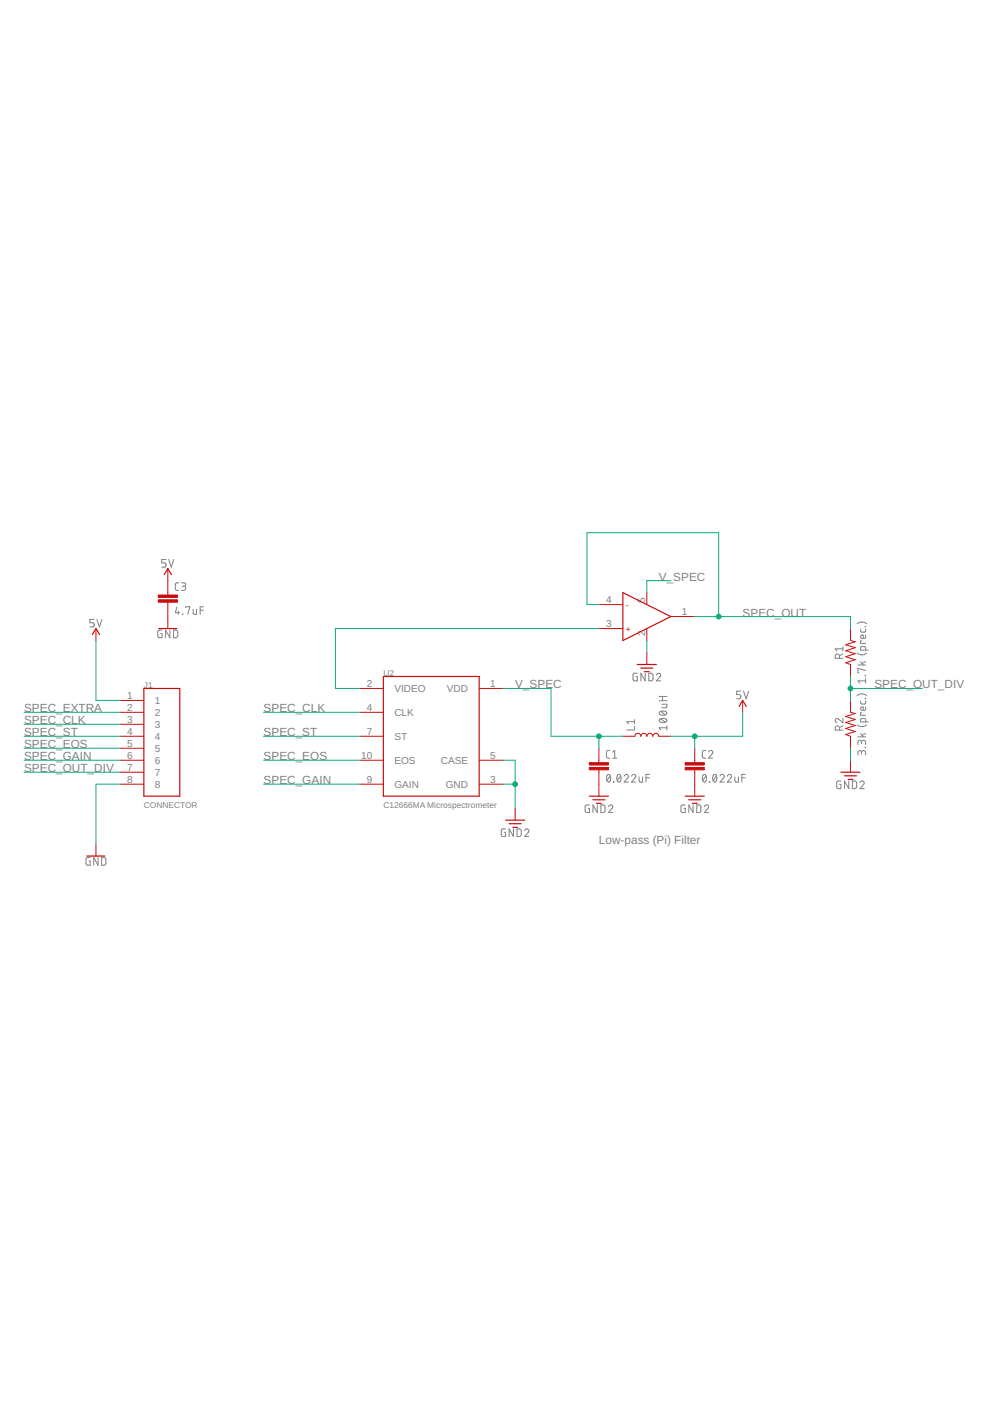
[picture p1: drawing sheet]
<?xml version="1.0" encoding="utf-8"?>
<!DOCTYPE eagle SYSTEM "eagle.dtd">
<!--
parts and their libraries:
SparkFun-Resistors: Licensing: Creative Commons ShareAlike 4.0 International - https://creativecommons.org/licenses/by-sa/4.0
-->
<eagle version="9.6.2">
<drawing>
<settings>
<setting alwaysvectorfont="no"/>
<setting verticaltext="up"/>
</settings>
<grid distance="0.1" unitdist="inch" unit="inch" style="lines" multiple="1" display="yes" altdistance="0.01" altunitdist="inch" altunit="inch"/>
<schematic xreflabel="%F%N/%S.%C%R" xrefpart="/%S.%C%R">
<libraries>
<library name="SparkFun-Resistors">
<symbols>
<symbol name="RESISTOR">
<wire x1="-2.54" y1="0" x2="-2.159" y2="1.016" width="0.1524" layer="94"/>
<wire x1="-2.159" y1="1.016" x2="-1.524" y2="-1.016" width="0.1524" layer="94"/>
<wire x1="-1.524" y1="-1.016" x2="-0.889" y2="1.016" width="0.1524" layer="94"/>
<wire x1="-0.889" y1="1.016" x2="-0.254" y2="-1.016" width="0.1524" layer="94"/>
<wire x1="-0.254" y1="-1.016" x2="0.381" y2="1.016" width="0.1524" layer="94"/>
<wire x1="0.381" y1="1.016" x2="1.016" y2="-1.016" width="0.1524" layer="94"/>
<wire x1="1.016" y1="-1.016" x2="1.651" y2="1.016" width="0.1524" layer="94"/>
<wire x1="1.651" y1="1.016" x2="2.286" y2="-1.016" width="0.1524" layer="94"/>
<wire x1="2.286" y1="-1.016" x2="2.54" y2="0" width="0.1524" layer="94"/>
<text x="0" y="1.524" size="1.778" layer="95" font="vector" align="bottom-center">&gt;NAME</text>
<text x="0" y="-1.524" size="1.778" layer="96" font="vector" align="top-center">&gt;VALUE</text>
<pin name="2" x="5.08" y="0" visible="off" length="short" direction="pas" swaplevel="1" rot="R180"/>
<pin name="1" x="-5.08" y="0" visible="off" length="short" direction="pas" swaplevel="1"/>
</symbol>
</symbols>
<devicesets>
<deviceset name="RESISTOR" prefix="R">
<gates>
<gate name="G$1" symbol="RESISTOR" x="0" y="0"/>
</gates>
<devices>
<device name="AXIAL-0.3" package="AXIAL-0.3">
<connects>
<connect gate="G$1" pin="1" pad="P$1"/>
<connect gate="G$1" pin="2" pad="P$2"/>
</connects>
<package3dinstances>
<package3dinstance package3d_urn="urn:adsk.eagle:package:39658/2"/>
</package3dinstances>
<technologies>
<technology name="">
<attribute name="PROD_ID" value=" " constant="no"/>
<attribute name="VALUE" value=" " constant="no"/>
</technology>
</technologies>
</device>
<device name="AXIAL-0.3-KIT" package="AXIAL-0.3-KIT">
<connects>
<connect gate="G$1" pin="1" pad="P$1"/>
<connect gate="G$1" pin="2" pad="P$2"/>
</connects>
<package3dinstances>
<package3dinstance package3d_urn="urn:adsk.eagle:package:39661/2"/>
</package3dinstances>
<technologies>
<technology name="">
<attribute name="PROD_ID" value=" " constant="no"/>
<attribute name="VALUE" value=" " constant="no"/>
</technology>
</technologies>
</device>
<device name="0402" package="0402">
<connects>
<connect gate="G$1" pin="1" pad="1"/>
<connect gate="G$1" pin="2" pad="2"/>
</connects>
<package3dinstances>
<package3dinstance package3d_urn="urn:adsk.eagle:package:39657/2"/>
</package3dinstances>
<technologies>
<technology name="">
<attribute name="PROD_ID" value=" " constant="no"/>
<attribute name="VALUE" value=" " constant="no"/>
</technology>
</technologies>
</device>
<device name="0603" package="0603">
<connects>
<connect gate="G$1" pin="1" pad="1"/>
<connect gate="G$1" pin="2" pad="2"/>
</connects>
<package3dinstances>
<package3dinstance package3d_urn="urn:adsk.eagle:package:41389018/1"/>
</package3dinstances>
<technologies>
<technology name="">
<attribute name="PROD_ID" value=" " constant="no"/>
<attribute name="VALUE" value=" " constant="no"/>
</technology>
</technologies>
</device>
<device name="0805" package="0805">
<connects>
<connect gate="G$1" pin="1" pad="1"/>
<connect gate="G$1" pin="2" pad="2"/>
</connects>
<package3dinstances>
<package3dinstance package3d_urn="urn:adsk.eagle:package:39651/2"/>
</package3dinstances>
<technologies>
<technology name="">
<attribute name="PROD_ID" value=" " constant="no"/>
<attribute name="VALUE" value=" " constant="no"/>
</technology>
</technologies>
</device>
<device name="1206" package="1206">
<connects>
<connect gate="G$1" pin="1" pad="1"/>
<connect gate="G$1" pin="2" pad="2"/>
</connects>
<package3dinstances>
<package3dinstance package3d_urn="urn:adsk.eagle:package:39654/2"/>
</package3dinstances>
<technologies>
<technology name="">
<attribute name="PROD_ID" value=" " constant="no"/>
<attribute name="VALUE" value=" " constant="no"/>
</technology>
</technologies>
</device>
<device name="0402T" package="0402-TIGHT">
<connects>
<connect gate="G$1" pin="1" pad="1"/>
<connect gate="G$1" pin="2" pad="2"/>
</connects>
<package3dinstances>
<package3dinstance package3d_urn="urn:adsk.eagle:package:41389023/1"/>
</package3dinstances>
<technologies>
<technology name=""/>
</technologies>
</device>
</devices>
</deviceset>
</devicesets>
</library>
<library name="notes1a">
<symbols>
<symbol name="C12666MA">
<pin name="VIDEO" x="-15.24" y="10.16" length="middle"/>
<pin name="CLK" x="-15.24" y="5.08" length="middle"/>
<pin name="ST" x="-15.24" y="0" length="middle"/>
<pin name="EOS" x="-15.24" y="-5.08" length="middle"/>
<pin name="GAIN" x="-15.24" y="-10.16" length="middle"/>
<pin name="VDD" x="15.24" y="10.16" length="middle" rot="R180"/>
<pin name="CASE" x="15.24" y="-5.08" length="middle" rot="R180"/>
<pin name="GND" x="15.24" y="-10.16" length="middle" rot="R180"/>
<wire x1="-10.16" y1="12.7" x2="-10.16" y2="-12.7" width="0.254" layer="94"/>
<wire x1="-10.16" y1="-12.7" x2="10.16" y2="-12.7" width="0.254" layer="94"/>
<wire x1="10.16" y1="-12.7" x2="10.16" y2="12.7" width="0.254" layer="94"/>
<wire x1="10.16" y1="12.7" x2="-10.16" y2="12.7" width="0.254" layer="94"/>
<text x="-10.16" y="12.7" size="1.27" layer="95">&gt;NAME</text>
<text x="-10.16" y="-15.24" size="1.27" layer="97">C12666MA Microspectrometer</text>
</symbol>
<symbol name="CON-8PIN-1MM">
<pin name="1" x="-10.16" y="10.16" length="middle"/>
<pin name="2" x="-10.16" y="7.62" length="middle"/>
<pin name="3" x="-10.16" y="5.08" length="middle"/>
<pin name="4" x="-10.16" y="2.54" length="middle"/>
<pin name="5" x="-10.16" y="0" length="middle"/>
<pin name="6" x="-10.16" y="-2.54" length="middle"/>
<pin name="7" x="-10.16" y="-5.08" length="middle"/>
<pin name="8" x="-10.16" y="-7.62" length="middle"/>
<wire x1="-5.08" y1="12.7" x2="-5.08" y2="-10.16" width="0.254" layer="94"/>
<wire x1="-5.08" y1="-10.16" x2="2.54" y2="-10.16" width="0.254" layer="94"/>
<wire x1="2.54" y1="-10.16" x2="2.54" y2="12.7" width="0.254" layer="94"/>
<wire x1="2.54" y1="12.7" x2="-5.08" y2="12.7" width="0.254" layer="94"/>
<text x="-5.08" y="12.7" size="1.27" layer="95">&gt;NAME</text>
<text x="-5.08" y="-12.7" size="1.27" layer="97">CONNECTOR</text>
</symbol>
<symbol name="OPA344NA/250">
<pin name="-" x="-5.08" y="2.54" visible="pad" length="middle"/>
<pin name="+" x="-5.08" y="-2.54" visible="pad" length="middle"/>
<pin name="GND" x="5.08" y="-5.08" visible="pad" length="short" rot="R90"/>
<pin name="VCC" x="5.08" y="5.08" visible="pad" length="short" rot="R270"/>
<pin name="OUT" x="15.24" y="0" visible="pad" length="middle" rot="R180"/>
<wire x1="0" y1="5.08" x2="0" y2="-5.08" width="0.254" layer="94"/>
<wire x1="0" y1="-5.08" x2="10.16" y2="0" width="0.254" layer="94"/>
<wire x1="10.16" y1="0" x2="0" y2="5.08" width="0.254" layer="94"/>
<text x="0.635" y="-3.175" size="1.27" layer="94">+</text>
<text x="0.635" y="1.905" size="1.27" layer="94">-</text>
</symbol>
</symbols>
<devicesets>
<deviceset name="C12666MA">
<gates>
<gate name="G$1" symbol="C12666MA" x="0" y="0"/>
</gates>
<devices>
<device name="" package="C12666MA">
<connects>
<connect gate="G$1" pin="CASE" pad="5"/>
<connect gate="G$1" pin="CLK" pad="4"/>
<connect gate="G$1" pin="EOS" pad="10"/>
<connect gate="G$1" pin="GAIN" pad="9"/>
<connect gate="G$1" pin="GND" pad="3"/>
<connect gate="G$1" pin="ST" pad="7"/>
<connect gate="G$1" pin="VDD" pad="1"/>
<connect gate="G$1" pin="VIDEO" pad="2"/>
</connects>
<technologies>
<technology name=""/>
</technologies>
</device>
</devices>
</deviceset>
<deviceset name="CON-SM08B-SRSS-TB">
<gates>
<gate name="G$1" symbol="CON-8PIN-1MM" x="0" y="0"/>
</gates>
<devices>
<device name="" package="CON-SM08B-SRSS-TB">
<connects>
<connect gate="G$1" pin="1" pad="1"/>
<connect gate="G$1" pin="2" pad="2"/>
<connect gate="G$1" pin="3" pad="3"/>
<connect gate="G$1" pin="4" pad="4"/>
<connect gate="G$1" pin="5" pad="5"/>
<connect gate="G$1" pin="6" pad="6"/>
<connect gate="G$1" pin="7" pad="7"/>
<connect gate="G$1" pin="8" pad="8"/>
</connects>
<technologies>
<technology name=""/>
</technologies>
</device>
</devices>
</deviceset>
<deviceset name="OPA344NA/250">
<gates>
<gate name="G$1" symbol="OPA344NA/250" x="0" y="0"/>
</gates>
<devices>
<device name="" package="SOT3-5">
<connects>
<connect gate="G$1" pin="+" pad="3"/>
<connect gate="G$1" pin="-" pad="4"/>
<connect gate="G$1" pin="GND" pad="2"/>
<connect gate="G$1" pin="OUT" pad="1"/>
<connect gate="G$1" pin="VCC" pad="5"/>
</connects>
<technologies>
<technology name=""/>
</technologies>
</device>
</devices>
</deviceset>
</devicesets>
</library>
<library name="SparkFun-PowerSymbols">
<symbols>
<symbol name="5V">
<wire x1="0.762" y1="1.27" x2="0" y2="2.54" width="0.254" layer="94"/>
<wire x1="0" y1="2.54" x2="-0.762" y2="1.27" width="0.254" layer="94"/>
<pin name="5V" x="0" y="0" visible="off" length="short" direction="sup" rot="R90"/>
<text x="0" y="2.794" size="1.778" layer="96" font="vector" align="bottom-center">&gt;VALUE</text>
</symbol>
<symbol name="GND">
<pin name="3.3V" x="0" y="2.54" visible="off" length="short" direction="sup" rot="R270"/>
<wire x1="-2.032" y1="0" x2="2.032" y2="0" width="0.254" layer="94"/>
<wire x1="-1.27" y1="-0.762" x2="1.27" y2="-0.762" width="0.254" layer="94"/>
<wire x1="-0.508" y1="-1.524" x2="0.508" y2="-1.524" width="0.254" layer="94"/>
<text x="0" y="-1.778" size="1.778" layer="96" font="vector" align="top-center">&gt;VALUE</text>
</symbol>
<symbol name="DGND">
<wire x1="-1.905" y1="0" x2="1.905" y2="0" width="0.254" layer="94"/>
<pin name="GND" x="0" y="2.54" visible="off" length="short" direction="sup" rot="R270"/>
<text x="0" y="-0.254" size="1.778" layer="96" font="vector" align="top-center">&gt;VALUE</text>
</symbol>
</symbols>
<devicesets>
<deviceset name="5V" prefix="SUPPLY">
<gates>
<gate name="G$1" symbol="5V" x="0" y="0"/>
</gates>
<devices>
<device name="">
<technologies>
<technology name=""/>
</technologies>
</device>
</devices>
</deviceset>
<deviceset name="GND2" prefix="GND">
<gates>
<gate name="G$1" symbol="GND" x="2.54" y="0"/>
</gates>
<devices>
<device name="">
<technologies>
<technology name=""/>
</technologies>
</device>
</devices>
</deviceset>
<deviceset name="GND" prefix="GND">
<gates>
<gate name="1" symbol="DGND" x="0" y="0"/>
</gates>
<devices>
<device name="">
<technologies>
<technology name=""/>
</technologies>
</device>
</devices>
</deviceset>
</devicesets>
</library>
<library name="SparkFun-Capacitors">
<symbols>
<symbol name="CAP">
<wire x1="0" y1="2.54" x2="0" y2="2.032" width="0.1524" layer="94"/>
<wire x1="0" y1="0" x2="0" y2="0.508" width="0.1524" layer="94"/>
<text x="1.524" y="2.921" size="1.778" layer="95" font="vector">&gt;NAME</text>
<text x="1.524" y="-2.159" size="1.778" layer="96" font="vector">&gt;VALUE</text>
<rectangle x1="-2.032" y1="0.508" x2="2.032" y2="1.016" layer="94"/>
<rectangle x1="-2.032" y1="1.524" x2="2.032" y2="2.032" layer="94"/>
<pin name="1" x="0" y="5.08" visible="off" length="short" direction="pas" swaplevel="1" rot="R270"/>
<pin name="2" x="0" y="-2.54" visible="off" length="short" direction="pas" swaplevel="1" rot="R90"/>
</symbol>
</symbols>
<devicesets>
<deviceset name="CAP" prefix="C" uservalue="yes">
<gates>
<gate name="G$1" symbol="CAP" x="0" y="0"/>
</gates>
<devices>
<device name="-0402" package="0402">
<connects>
<connect gate="G$1" pin="1" pad="1"/>
<connect gate="G$1" pin="2" pad="2"/>
</connects>
<package3dinstances>
<package3dinstance package3d_urn="urn:adsk.eagle:package:41385089/1"/>
</package3dinstances>
<technologies>
<technology name=""/>
</technologies>
</device>
<device name="-0603" package="0603">
<connects>
<connect gate="G$1" pin="1" pad="1"/>
<connect gate="G$1" pin="2" pad="2"/>
</connects>
<package3dinstances>
<package3dinstance package3d_urn="urn:adsk.eagle:package:41385090/1"/>
</package3dinstances>
<technologies>
<technology name=""/>
</technologies>
</device>
<device name="-0402-TIGHT" package="0402-TIGHT">
<connects>
<connect gate="G$1" pin="1" pad="1"/>
<connect gate="G$1" pin="2" pad="2"/>
</connects>
<package3dinstances>
<package3dinstance package3d_urn="urn:adsk.eagle:package:41385069/1"/>
</package3dinstances>
<technologies>
<technology name=""/>
</technologies>
</device>
<device name="-0805" package="0805">
<connects>
<connect gate="G$1" pin="1" pad="1"/>
<connect gate="G$1" pin="2" pad="2"/>
</connects>
<package3dinstances>
<package3dinstance package3d_urn="urn:adsk.eagle:package:41385092/1"/>
</package3dinstances>
<technologies>
<technology name=""/>
</technologies>
</device>
<device name="-1206" package="1206">
<connects>
<connect gate="G$1" pin="1" pad="1"/>
<connect gate="G$1" pin="2" pad="2"/>
</connects>
<package3dinstances>
<package3dinstance package3d_urn="urn:adsk.eagle:package:41385095/1"/>
</package3dinstances>
<technologies>
<technology name=""/>
</technologies>
</device>
</devices>
</deviceset>
</devicesets>
</library>
<library name="SparkFun-Coils">
<symbols>
<symbol name="INDUCTOR">
<text x="1.27" y="2.54" size="1.778" layer="95" font="vector">&gt;NAME</text>
<text x="1.27" y="-2.54" size="1.778" layer="96" font="vector" align="top-left">&gt;VALUE</text>
<pin name="1" x="0" y="5.08" visible="off" length="short" direction="pas" swaplevel="1" rot="R270"/>
<pin name="2" x="0" y="-5.08" visible="off" length="short" direction="pas" swaplevel="1" rot="R90"/>
<wire x1="0" y1="2.54" x2="0" y2="1.27" width="0.1524" layer="94" curve="-180"/>
<wire x1="0" y1="1.27" x2="0" y2="0" width="0.1524" layer="94" curve="-180"/>
<wire x1="0" y1="0" x2="0" y2="-1.27" width="0.1524" layer="94" curve="-180"/>
<wire x1="0" y1="-1.27" x2="0" y2="-2.54" width="0.1524" layer="94" curve="-180"/>
</symbol>
</symbols>
<devicesets>
<deviceset name="INDUCTOR" prefix="L" uservalue="yes">
<gates>
<gate name="G$1" symbol="INDUCTOR" x="0" y="0"/>
</gates>
<devices>
<device name="-CR75-68UH" package="CR75">
<connects>
<connect gate="G$1" pin="1" pad="P$1"/>
<connect gate="G$1" pin="2" pad="P$2"/>
</connects>
<package3dinstances>
<package3dinstance package3d_urn="urn:adsk.eagle:package:37573/2"/>
</package3dinstances>
<technologies>
<technology name="">
<attribute name="PROD_ID" value="NDUC-09739"/>
<attribute name="VALUE" value="68µH/±20%/1.05A"/>
</technology>
</technologies>
</device>
<device name="-SRN6045-33UH" package="SRN6045">
<connects>
<connect gate="G$1" pin="1" pad="1"/>
<connect gate="G$1" pin="2" pad="2"/>
</connects>
<package3dinstances>
<package3dinstance package3d_urn="urn:adsk.eagle:package:37576/2"/>
</package3dinstances>
<technologies>
<technology name="">
<attribute name="PROD_ID" value="NDUC-11627"/>
<attribute name="VALUE" value="33µH/±20%/1.4A"/>
</technology>
</technologies>
</device>
<device name="-CDRH-4.7UH" package="INDUCTOR_4.7UH">
<connects>
<connect gate="G$1" pin="1" pad="P$1"/>
<connect gate="G$1" pin="2" pad="P$2"/>
</connects>
<package3dinstances>
<package3dinstance package3d_urn="urn:adsk.eagle:package:37582/2"/>
</package3dinstances>
<technologies>
<technology name="">
<attribute name="PROD_ID" value="NDUC-10146"/>
<attribute name="VALUE" value="4.7µH/±30%/1.2A"/>
</technology>
</technologies>
</device>
<device name="-SDR13-27UH" package="INDUCTOR_SDR1307">
<connects>
<connect gate="G$1" pin="1" pad="P$1"/>
<connect gate="G$1" pin="2" pad="P$2"/>
</connects>
<package3dinstances>
<package3dinstance package3d_urn="urn:adsk.eagle:package:37571/2"/>
</package3dinstances>
<technologies>
<technology name="">
<attribute name="PROD_ID" value="NDUC-12529"/>
<attribute name="VALUE" value="27µH/±20%/3.3A"/>
</technology>
</technologies>
</device>
<device name="-CR54-3.3UH" package="CR54">
<connects>
<connect gate="G$1" pin="1" pad="P$1"/>
<connect gate="G$1" pin="2" pad="P$2"/>
</connects>
<package3dinstances>
<package3dinstance package3d_urn="urn:adsk.eagle:package:37572/2"/>
</package3dinstances>
<technologies>
<technology name="">
<attribute name="PROD_ID" value="NDUC-11157"/>
<attribute name="VALUE" value="3.3µH/±30%/3.4A"/>
</technology>
</technologies>
</device>
<device name="-CR54-47UH" package="CR54">
<connects>
<connect gate="G$1" pin="1" pad="P$1"/>
<connect gate="G$1" pin="2" pad="P$2"/>
</connects>
<package3dinstances>
<package3dinstance package3d_urn="urn:adsk.eagle:package:37572/2"/>
</package3dinstances>
<technologies>
<technology name="">
<attribute name="PROD_ID" value="NDUC-10789"/>
<attribute name="VALUE" value="47µH/±30%/750mA"/>
</technology>
</technologies>
</device>
<device name="-0805-3.3UH" package="0805">
<connects>
<connect gate="G$1" pin="1" pad="1"/>
<connect gate="G$1" pin="2" pad="2"/>
</connects>
<package3dinstances>
<package3dinstance package3d_urn="urn:adsk.eagle:package:37579/2"/>
</package3dinstances>
<technologies>
<technology name="">
<attribute name="PROD_ID" value="NDUC-13076"/>
<attribute name="VALUE" value="3.3µH/±20%/450mA"/>
</technology>
</technologies>
</device>
<device name="-0603-33NH" package="0603">
<connects>
<connect gate="G$1" pin="1" pad="1"/>
<connect gate="G$1" pin="2" pad="2"/>
</connects>
<package3dinstances>
<package3dinstance package3d_urn="urn:adsk.eagle:package:37574/2"/>
</package3dinstances>
<technologies>
<technology name="">
<attribute name="PROD_ID" value="NDUC-07874"/>
<attribute name="VALUE" value="33nH/±5%/500mA"/>
</technology>
</technologies>
</device>
<device name="-0402-3.9NH" package="0402">
<connects>
<connect gate="G$1" pin="1" pad="1"/>
<connect gate="G$1" pin="2" pad="2"/>
</connects>
<package3dinstances>
<package3dinstance package3d_urn="urn:adsk.eagle:package:37575/2"/>
</package3dinstances>
<technologies>
<technology name="">
<attribute name="PROD_ID" value="NDUC-13457" constant="no"/>
<attribute name="VALUE" value="3.9NH" constant="no"/>
</technology>
</technologies>
</device>
<device name="INDUCTOR_10UH" package="INDUCTOR_3X3">
<connects>
<connect gate="G$1" pin="1" pad="P$1"/>
<connect gate="G$1" pin="2" pad="P$2"/>
</connects>
<package3dinstances>
<package3dinstance package3d_urn="urn:adsk.eagle:package:41390599/1"/>
</package3dinstances>
<technologies>
<technology name="">
<attribute name="PROD_ID" value="NDUC-13913" constant="no"/>
<attribute name="VALUE" value="10uH"/>
</technology>
</technologies>
</device>
<device name="-CDRH-10UH" package="INDUCTOR_4.7UH">
<connects>
<connect gate="G$1" pin="1" pad="P$1"/>
<connect gate="G$1" pin="2" pad="P$2"/>
</connects>
<package3dinstances>
<package3dinstance package3d_urn="urn:adsk.eagle:package:37582/2"/>
</package3dinstances>
<technologies>
<technology name="">
<attribute name="PROD_ID" value="NDUC-13968" constant="no"/>
<attribute name="VALUE" value="10uH" constant="no"/>
</technology>
</technologies>
</device>
<device name="" package="XFL4020">
<connects>
<connect gate="G$1" pin="1" pad="P$1"/>
<connect gate="G$1" pin="2" pad="P$2"/>
</connects>
<package3dinstances>
<package3dinstance package3d_urn="urn:adsk.eagle:package:41390598/1"/>
</package3dinstances>
<technologies>
<technology name=""/>
</technologies>
</device>
<device name="-0603-15NH" package="0603">
<connects>
<connect gate="G$1" pin="1" pad="1"/>
<connect gate="G$1" pin="2" pad="2"/>
</connects>
<package3dinstances>
<package3dinstance package3d_urn="urn:adsk.eagle:package:37574/2"/>
</package3dinstances>
<technologies>
<technology name="">
<attribute name="PROD_ID" value="NDUC-11660"/>
<attribute name="VALUE" value="15nH"/>
</technology>
</technologies>
</device>
<device name="-LHQ32-15UH" package="INDUCTOR_LQH32">
<connects>
<connect gate="G$1" pin="1" pad="P$1"/>
<connect gate="G$1" pin="2" pad="P$2"/>
</connects>
<package3dinstances>
<package3dinstance package3d_urn="urn:adsk.eagle:package:41390600/1"/>
</package3dinstances>
<technologies>
<technology name="">
<attribute name="PROD_ID" value="NDUC-14107"/>
<attribute name="VALUE" value="15uH"/>
</technology>
</technologies>
</device>
<device name="-0402_TIGHT-2.0NH" package="0402-TIGHT">
<connects>
<connect gate="G$1" pin="1" pad="1"/>
<connect gate="G$1" pin="2" pad="2"/>
</connects>
<package3dinstances>
<package3dinstance package3d_urn="urn:adsk.eagle:package:41390595/1"/>
</package3dinstances>
<technologies>
<technology name="">
<attribute name="PROD_ID" value="NDUC-14238"/>
<attribute name="VALUE" value="2nH/?%/200mA/300mOhm"/>
</technology>
</technologies>
</device>
<device name="-0805_WIDE-1.0UH" package="0805-WIDE">
<connects>
<connect gate="G$1" pin="1" pad="1"/>
<connect gate="G$1" pin="2" pad="2"/>
</connects>
<package3dinstances>
<package3dinstance package3d_urn="urn:adsk.eagle:package:41390594/1"/>
</package3dinstances>
<technologies>
<technology name="">
<attribute name="PROD_ID" value="NDUC-14237"/>
<attribute name="VALUE" value="1.0uH/?%/1.4A/70mOhm"/>
</technology>
</technologies>
</device>
<device name="-0402_TIGHT-2.7NH" package="0402-TIGHT">
<connects>
<connect gate="G$1" pin="1" pad="1"/>
<connect gate="G$1" pin="2" pad="2"/>
</connects>
<package3dinstances>
<package3dinstance package3d_urn="urn:adsk.eagle:package:41390595/1"/>
</package3dinstances>
<technologies>
<technology name="">
<attribute name="PROD_ID" value="NDUC-14236"/>
<attribute name="VALUE" value="2.7nH/?%/900mA/70mOhm"/>
</technology>
</technologies>
</device>
<device name="-0805_WIDE-2.2UH" package="0805-WIDE">
<connects>
<connect gate="G$1" pin="1" pad="1"/>
<connect gate="G$1" pin="2" pad="2"/>
</connects>
<package3dinstances>
<package3dinstance package3d_urn="urn:adsk.eagle:package:41390594/1"/>
</package3dinstances>
<technologies>
<technology name="">
<attribute name="PROD_ID" value="NDUC-14234"/>
<attribute name="VALUE" value="2.2uH"/>
</technology>
</technologies>
</device>
<device name="DNP" package="0603">
<connects>
<connect gate="G$1" pin="1" pad="1"/>
<connect gate="G$1" pin="2" pad="2"/>
</connects>
<package3dinstances>
<package3dinstance package3d_urn="urn:adsk.eagle:package:37574/2"/>
</package3dinstances>
<technologies>
<technology name=""/>
</technologies>
</device>
<device name="-0402_TIGHT-0NH" package="0402-TIGHT">
<connects>
<connect gate="G$1" pin="1" pad="1"/>
<connect gate="G$1" pin="2" pad="2"/>
</connects>
<package3dinstances>
<package3dinstance package3d_urn="urn:adsk.eagle:package:41390595/1"/>
</package3dinstances>
<technologies>
<technology name=""/>
</technologies>
</device>
<device name="DNP-0402-COILCRAFT" package="0402_COILCRAFT">
<connects>
<connect gate="G$1" pin="1" pad="P$1"/>
<connect gate="G$1" pin="2" pad="P$2"/>
</connects>
<package3dinstances>
<package3dinstance package3d_urn="urn:adsk.eagle:package:41390589/1"/>
</package3dinstances>
<technologies>
<technology name=""/>
</technologies>
</device>
<device name="-0805-15UH" package="INDUCTOR_15UH">
<connects>
<connect gate="G$1" pin="1" pad="P1"/>
<connect gate="G$1" pin="2" pad="P2"/>
</connects>
<package3dinstances>
<package3dinstance package3d_urn="urn:adsk.eagle:package:41390587/1"/>
</package3dinstances>
<technologies>
<technology name=""/>
</technologies>
</device>
</devices>
</deviceset>
</devicesets>
</library>
</libraries>
<attributes>
</attributes>
<variantdefs>
</variantdefs>
<classes>
<class number="0" name="default" width="0" drill="0">
</class>
</classes>
<parts>
<part name="U2" library="notes1a" deviceset="C12666MA" device=""/>
<part name="U1" library="notes1a" deviceset="OPA344NA/250" device=""/>
<part name="GND4" library="SparkFun-PowerSymbols" deviceset="GND2" device=""/>
<part name="GND5" library="SparkFun-PowerSymbols" deviceset="GND2" device=""/>
<part name="C1" library="SparkFun-Capacitors" deviceset="CAP" device="-0603" package3d_urn="urn:adsk.eagle:package:41385090/1" value="0.022uF"/>
<part name="C2" library="SparkFun-Capacitors" deviceset="CAP" device="-0603" package3d_urn="urn:adsk.eagle:package:41385090/1" value="0.022uF"/>
<part name="L1" library="SparkFun-Coils" deviceset="INDUCTOR" device="DNP" package3d_urn="urn:adsk.eagle:package:37574/2" value="100uH"/>
<part name="GND6" library="SparkFun-PowerSymbols" deviceset="GND2" device=""/>
<part name="GND7" library="SparkFun-PowerSymbols" deviceset="GND2" device=""/>
<part name="SUPPLY4" library="SparkFun-PowerSymbols" deviceset="5V" device=""/>
<part name="R1" library="SparkFun-Resistors" deviceset="RESISTOR" device="0603" package3d_urn="urn:adsk.eagle:package:41389018/1" value="1.7k (prec.)"/>
<part name="R2" library="SparkFun-Resistors" deviceset="RESISTOR" device="0603" package3d_urn="urn:adsk.eagle:package:41389018/1" value="3.3k (prec.)"/>
<part name="GND22" library="SparkFun-PowerSymbols" deviceset="GND2" device=""/>
<part name="C3" library="SparkFun-Capacitors" deviceset="CAP" device="-0603" package3d_urn="urn:adsk.eagle:package:41385090/1" value="4.7uF"/>
<part name="SUPPLY14" library="SparkFun-PowerSymbols" deviceset="5V" device=""/>
<part name="GND19" library="SparkFun-PowerSymbols" deviceset="GND" device=""/>
<part name="J1" library="notes1a" deviceset="CON-SM08B-SRSS-TB" device=""/>
<part name="GND1" library="SparkFun-PowerSymbols" deviceset="GND" device=""/>
<part name="SUPPLY3" library="SparkFun-PowerSymbols" deviceset="5V" device=""/>
</parts>
<sheets>
<sheet>
<plain>
<text x="121.92" y="38.1" size="1.778" layer="97">Low-pass (Pi) Filter</text>
</plain>
<instances>
<instance part="U2" gate="G$1" x="86.36" y="60.96" smashed="yes">
<attribute name="NAME" x="76.2" y="73.66" size="1.27" layer="95"/>
</instance>
<instance part="U1" gate="G$1" x="127" y="86.36" smashed="yes"/>
<instance part="GND4" gate="G$1" x="104.14" y="43.18" smashed="yes">
<attribute name="VALUE" x="104.14" y="41.402" size="1.778" layer="96" font="vector" align="top-center"/>
</instance>
<instance part="GND5" gate="G$1" x="132.08" y="76.2" smashed="yes">
<attribute name="VALUE" x="132.08" y="74.422" size="1.778" layer="96" font="vector" align="top-center"/>
</instance>
<instance part="C1" gate="G$1" x="121.92" y="53.34" smashed="yes">
<attribute name="NAME" x="123.444" y="56.261" size="1.778" layer="95" font="vector"/>
<attribute name="VALUE" x="123.444" y="51.181" size="1.778" layer="96" font="vector"/>
</instance>
<instance part="C2" gate="G$1" x="142.24" y="53.34" smashed="yes">
<attribute name="NAME" x="143.764" y="56.261" size="1.778" layer="95" font="vector"/>
<attribute name="VALUE" x="143.764" y="51.181" size="1.778" layer="96" font="vector"/>
</instance>
<instance part="L1" gate="G$1" x="132.08" y="60.96" smashed="yes" rot="R90">
<attribute name="NAME" x="129.54" y="62.23" size="1.778" layer="95" font="vector" rot="R90"/>
<attribute name="VALUE" x="134.62" y="62.23" size="1.778" layer="96" font="vector" rot="R90" align="top-left"/>
</instance>
<instance part="GND6" gate="G$1" x="121.92" y="48.26" smashed="yes">
<attribute name="VALUE" x="121.92" y="46.482" size="1.778" layer="96" font="vector" align="top-center"/>
</instance>
<instance part="GND7" gate="G$1" x="142.24" y="48.26" smashed="yes">
<attribute name="VALUE" x="142.24" y="46.482" size="1.778" layer="96" font="vector" align="top-center"/>
</instance>
<instance part="SUPPLY4" gate="G$1" x="152.4" y="66.04" smashed="yes">
<attribute name="VALUE" x="152.4" y="68.834" size="1.778" layer="96" font="vector" align="bottom-center"/>
</instance>
<instance part="R1" gate="G$1" x="175.26" y="78.74" smashed="yes" rot="R90">
<attribute name="NAME" x="173.736" y="78.74" size="1.778" layer="95" font="vector" rot="R90" align="bottom-center"/>
<attribute name="VALUE" x="176.784" y="78.74" size="1.778" layer="96" font="vector" rot="R90" align="top-center"/>
</instance>
<instance part="R2" gate="G$1" x="175.26" y="63.5" smashed="yes" rot="R90">
<attribute name="NAME" x="173.736" y="63.5" size="1.778" layer="95" font="vector" rot="R90" align="bottom-center"/>
<attribute name="VALUE" x="176.784" y="63.5" size="1.778" layer="96" font="vector" rot="R90" align="top-center"/>
</instance>
<instance part="GND22" gate="G$1" x="175.26" y="53.34" smashed="yes">
<attribute name="VALUE" x="175.26" y="51.562" size="1.778" layer="96" font="vector" align="top-center"/>
</instance>
<instance part="C3" gate="G$1" x="30.48" y="88.9" smashed="yes">
<attribute name="NAME" x="32.004" y="91.821" size="1.778" layer="95" font="vector"/>
<attribute name="VALUE" x="32.004" y="86.741" size="1.778" layer="96" font="vector"/>
</instance>
<instance part="SUPPLY14" gate="G$1" x="30.48" y="93.98" smashed="yes">
<attribute name="VALUE" x="30.48" y="96.774" size="1.778" layer="96" font="vector" align="bottom-center"/>
</instance>
<instance part="GND19" gate="1" x="30.48" y="83.82" smashed="yes">
<attribute name="VALUE" x="30.48" y="83.566" size="1.778" layer="96" font="vector" align="top-center"/>
</instance>
<instance part="J1" gate="G$1" x="30.48" y="58.42" smashed="yes">
<attribute name="NAME" x="25.4" y="71.12" size="1.27" layer="95"/>
</instance>
<instance part="GND1" gate="1" x="15.24" y="35.56" smashed="yes">
<attribute name="VALUE" x="15.24" y="35.306" size="1.778" layer="96" font="vector" align="top-center"/>
</instance>
<instance part="SUPPLY3" gate="G$1" x="15.24" y="81.28" smashed="yes">
<attribute name="VALUE" x="15.24" y="84.074" size="1.778" layer="96" font="vector" align="bottom-center"/>
</instance>
</instances>
<busses>
</busses>
<nets>
<net name="5V" class="0">
<segment>
<pinref part="L1" gate="G$1" pin="2"/>
<wire x1="137.16" y1="60.96" x2="142.24" y2="60.96" width="0.1524" layer="91"/>
<wire x1="142.24" y1="60.96" x2="152.4" y2="60.96" width="0.1524" layer="91"/>
<wire x1="152.4" y1="60.96" x2="152.4" y2="66.04" width="0.1524" layer="91"/>
<pinref part="C2" gate="G$1" pin="1"/>
<wire x1="142.24" y1="58.42" x2="142.24" y2="60.96" width="0.1524" layer="91"/>
<junction x="142.24" y="60.96"/>
<pinref part="SUPPLY4" gate="G$1" pin="5V"/>
</segment>
<segment>
<pinref part="C3" gate="G$1" pin="1"/>
<pinref part="SUPPLY14" gate="G$1" pin="5V"/>
</segment>
<segment>
<pinref part="J1" gate="G$1" pin="1"/>
<wire x1="20.32" y1="68.58" x2="15.24" y2="68.58" width="0.1524" layer="91"/>
<wire x1="15.24" y1="68.58" x2="15.24" y2="81.28" width="0.1524" layer="91"/>
<pinref part="SUPPLY3" gate="G$1" pin="5V"/>
</segment>
</net>
<net name="N$1" class="0">
<segment>
<pinref part="U2" gate="G$1" pin="VIDEO"/>
<wire x1="71.12" y1="71.12" x2="66.04" y2="71.12" width="0.1524" layer="91"/>
<wire x1="66.04" y1="71.12" x2="66.04" y2="83.82" width="0.1524" layer="91"/>
<pinref part="U1" gate="G$1" pin="+"/>
<wire x1="66.04" y1="83.82" x2="121.92" y2="83.82" width="0.1524" layer="91"/>
</segment>
</net>
<net name="SPEC_OUT" class="0">
<segment>
<pinref part="U1" gate="G$1" pin="OUT"/>
<wire x1="142.24" y1="86.36" x2="147.32" y2="86.36" width="0.1524" layer="91"/>
<pinref part="U1" gate="G$1" pin="-"/>
<wire x1="121.92" y1="88.9" x2="119.38" y2="88.9" width="0.1524" layer="91"/>
<wire x1="119.38" y1="88.9" x2="119.38" y2="104.14" width="0.1524" layer="91"/>
<wire x1="119.38" y1="104.14" x2="147.32" y2="104.14" width="0.1524" layer="91"/>
<wire x1="147.32" y1="104.14" x2="147.32" y2="86.36" width="0.1524" layer="91"/>
<junction x="147.32" y="86.36"/>
<label x="152.4" y="86.36" size="1.778" layer="95"/>
<wire x1="147.32" y1="86.36" x2="175.26" y2="86.36" width="0.1524" layer="91"/>
<pinref part="R1" gate="G$1" pin="2"/>
<wire x1="175.26" y1="86.36" x2="175.26" y2="83.82" width="0.1524" layer="91"/>
</segment>
</net>
<net name="V_SPEC" class="0">
<segment>
<pinref part="U1" gate="G$1" pin="VCC"/>
<wire x1="132.08" y1="91.44" x2="132.08" y2="93.98" width="0.1524" layer="91"/>
<wire x1="132.08" y1="93.98" x2="137.16" y2="93.98" width="0.1524" layer="91"/>
<label x="134.62" y="93.98" size="1.778" layer="95"/>
</segment>
<segment>
<pinref part="U2" gate="G$1" pin="VDD"/>
<wire x1="101.6" y1="71.12" x2="111.76" y2="71.12" width="0.1524" layer="91"/>
<label x="104.14" y="71.12" size="1.778" layer="95"/>
<wire x1="111.76" y1="71.12" x2="111.76" y2="60.96" width="0.1524" layer="91"/>
<wire x1="111.76" y1="60.96" x2="121.92" y2="60.96" width="0.1524" layer="91"/>
<pinref part="L1" gate="G$1" pin="1"/>
<pinref part="C1" gate="G$1" pin="1"/>
<wire x1="121.92" y1="60.96" x2="127" y2="60.96" width="0.1524" layer="91"/>
<wire x1="121.92" y1="58.42" x2="121.92" y2="60.96" width="0.1524" layer="91"/>
<junction x="121.92" y="60.96"/>
</segment>
</net>
<net name="SPEC_CLK" class="0">
<segment>
<pinref part="J1" gate="G$1" pin="3"/>
<wire x1="20.32" y1="63.5" x2="0" y2="63.5" width="0.1524" layer="91"/>
<label x="0" y="63.5" size="1.778" layer="95"/>
</segment>
<segment>
<pinref part="U2" gate="G$1" pin="CLK"/>
<wire x1="71.12" y1="66.04" x2="50.8" y2="66.04" width="0.1524" layer="91"/>
<label x="50.8" y="66.04" size="1.778" layer="95"/>
</segment>
</net>
<net name="SPEC_ST" class="0">
<segment>
<pinref part="J1" gate="G$1" pin="4"/>
<wire x1="20.32" y1="60.96" x2="0" y2="60.96" width="0.1524" layer="91"/>
<label x="0" y="60.96" size="1.778" layer="95"/>
</segment>
<segment>
<pinref part="U2" gate="G$1" pin="ST"/>
<wire x1="71.12" y1="60.96" x2="50.8" y2="60.96" width="0.1524" layer="91"/>
<label x="50.8" y="60.96" size="1.778" layer="95"/>
</segment>
</net>
<net name="SPEC_EOS" class="0">
<segment>
<pinref part="J1" gate="G$1" pin="5"/>
<wire x1="20.32" y1="58.42" x2="0" y2="58.42" width="0.1524" layer="91"/>
<label x="0" y="58.42" size="1.778" layer="95"/>
</segment>
<segment>
<pinref part="U2" gate="G$1" pin="EOS"/>
<wire x1="71.12" y1="55.88" x2="50.8" y2="55.88" width="0.1524" layer="91"/>
<label x="50.8" y="55.88" size="1.778" layer="95"/>
</segment>
</net>
<net name="SPEC_GAIN" class="0">
<segment>
<pinref part="J1" gate="G$1" pin="6"/>
<wire x1="20.32" y1="55.88" x2="0" y2="55.88" width="0.1524" layer="91"/>
<label x="0" y="55.88" size="1.778" layer="95"/>
</segment>
<segment>
<pinref part="U2" gate="G$1" pin="GAIN"/>
<wire x1="71.12" y1="50.8" x2="50.8" y2="50.8" width="0.1524" layer="91"/>
<label x="50.8" y="50.8" size="1.778" layer="95"/>
</segment>
</net>
<net name="GND" class="0">
<segment>
<pinref part="U2" gate="G$1" pin="GND"/>
<wire x1="101.6" y1="50.8" x2="104.14" y2="50.8" width="0.1524" layer="91"/>
<wire x1="104.14" y1="50.8" x2="104.14" y2="45.72" width="0.1524" layer="91"/>
<pinref part="U2" gate="G$1" pin="CASE"/>
<wire x1="101.6" y1="55.88" x2="104.14" y2="55.88" width="0.1524" layer="91"/>
<wire x1="104.14" y1="55.88" x2="104.14" y2="50.8" width="0.1524" layer="91"/>
<junction x="104.14" y="50.8"/>
<pinref part="GND4" gate="G$1" pin="3.3V"/>
</segment>
<segment>
<pinref part="U1" gate="G$1" pin="GND"/>
<wire x1="132.08" y1="81.28" x2="132.08" y2="78.74" width="0.1524" layer="91"/>
<pinref part="GND5" gate="G$1" pin="3.3V"/>
</segment>
<segment>
<pinref part="C1" gate="G$1" pin="2"/>
<pinref part="GND6" gate="G$1" pin="3.3V"/>
</segment>
<segment>
<pinref part="C2" gate="G$1" pin="2"/>
<pinref part="GND7" gate="G$1" pin="3.3V"/>
</segment>
<segment>
<pinref part="R2" gate="G$1" pin="1"/>
<wire x1="175.26" y1="58.42" x2="175.26" y2="55.88" width="0.1524" layer="91"/>
<pinref part="GND22" gate="G$1" pin="3.3V"/>
</segment>
<segment>
<pinref part="C3" gate="G$1" pin="2"/>
<pinref part="GND19" gate="1" pin="GND"/>
</segment>
<segment>
<pinref part="J1" gate="G$1" pin="8"/>
<wire x1="20.32" y1="50.8" x2="15.24" y2="50.8" width="0.1524" layer="91"/>
<wire x1="15.24" y1="50.8" x2="15.24" y2="38.1" width="0.1524" layer="91"/>
<pinref part="GND1" gate="1" pin="GND"/>
</segment>
</net>
<net name="SPEC_OUT_DIV" class="0">
<segment>
<pinref part="R1" gate="G$1" pin="1"/>
<pinref part="R2" gate="G$1" pin="2"/>
<wire x1="175.26" y1="73.66" x2="175.26" y2="71.12" width="0.1524" layer="91"/>
<wire x1="175.26" y1="71.12" x2="175.26" y2="68.58" width="0.1524" layer="91"/>
<wire x1="175.26" y1="71.12" x2="190.5" y2="71.12" width="0.1524" layer="91"/>
<junction x="175.26" y="71.12"/>
<label x="180.34" y="71.12" size="1.778" layer="95"/>
</segment>
<segment>
<pinref part="J1" gate="G$1" pin="7"/>
<wire x1="20.32" y1="53.34" x2="0" y2="53.34" width="0.1524" layer="91"/>
<label x="0" y="53.34" size="1.778" layer="95"/>
</segment>
</net>
<net name="SPEC_EXTRA" class="0">
<segment>
<pinref part="J1" gate="G$1" pin="2"/>
<wire x1="20.32" y1="66.04" x2="0" y2="66.04" width="0.1524" layer="91"/>
<label x="0" y="66.04" size="1.778" layer="95"/>
</segment>
</net>
</nets>
</sheet>
</sheets>
</schematic>
</drawing>
<compatibility>
<note version="8.2" severity="warning">
Since Version 8.2, EAGLE supports online libraries. The ids
of those online libraries will not be understood (or retained)
with this version.
</note>
<note version="8.3" severity="warning">
Since Version 8.3, EAGLE supports URNs for individual library
assets (packages, symbols, and devices). The URNs of those assets
will not be understood (or retained) with this version.
</note>
<note version="8.3" severity="warning">
Since Version 8.3, EAGLE supports the association of 3D packages
with devices in libraries, schematics, and board files. Those 3D
packages will not be understood (or retained) with this version.
</note>
</compatibility>
</eagle>
